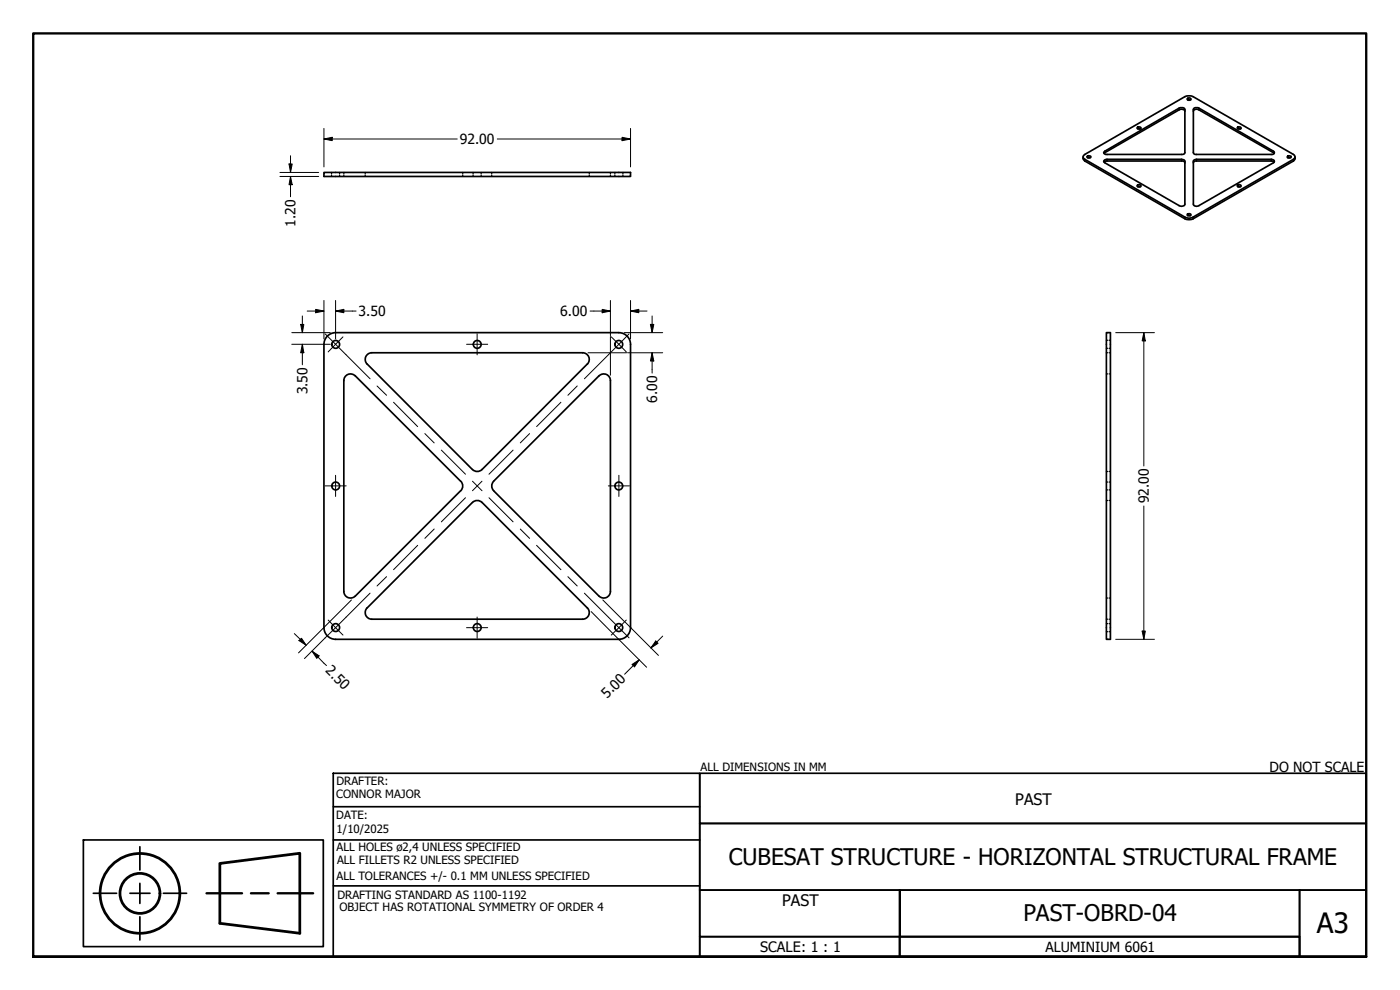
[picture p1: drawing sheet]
<svg xmlns="http://www.w3.org/2000/svg" width="420mm" height="297mm" viewBox="0 0 420 297" stroke-linecap="round" stroke-linejoin="round" font-family="sans-serif">
<!-- layer: Visible (ANSI) -->
<g fill="none" stroke="#000" stroke-width=".51">
<path d="M341.4 38.7h.9M341.4 38.1h.7l.4 .3a.7 .7 0 0 1-1.3-.1zM355.6 33.4a1.18 1.18 0 0 0-1.7-.5l-22.6 13.1M356.4 30h.9M356.4 29.5a.66 .66 0 0 1 1 .2l-.6 .4-.5-.3zM358.1 33.4a1.09 1.09 0 0 1 1.7-.5l22.6 13.1M358.2 32.6l.5-.3 1.1 .1 22.4 13a.46 .46 0 0 1 .3 .4 .46 .46 0 0 1-.3 .4l-23.1 .1a.73 .73 0 0 1-1-.5zM371.3 38.3l.8-.2 .4 .3a.7 .7 0 0 1-1.2-.1zM371.5 38.7h.8M97.2 51.7h92v1.2h-92zM325.1 47.1v.7l.5 .5 30 17.3 1 .3 1.5-.3 30.1-17.3 .4-.5 .1-.7M325.2 46.6l30.4-17.6 1-.2 1.5 .2 30.1 17.3a.81 .81 0 0 1 .4 .8 .81 .81 0 0 1-.4 .7l-30.1 17.3a2.46 2.46 0 0 1-2.5 0l-30-17.3a.73 .73 0 0 1-.4-1.2z"/>
<path d="M326.2 47l.5-.3 .6 .1v.4l-.2 .2a.58 .58 0 0 1-.9-.4zM326.4 47.3h.8M331.3 48.2l.9-.4h22.4a.87 .87 0 0 1 1 .6v12.9a1.18 1.18 0 0 1-1.7 .4l-22.4-12.9-.3-.4zM331.3 48.6l.6-.3h22.7a.75 .75 0 0 1 1 .6M331.3 45.6l22.6-13.2 .7-.1a.75 .75 0 0 1 1 .6v12.9a.75 .75 0 0 1-1 .5h-22.4a.84 .84 0 0 1-1-.5zM341.4 56h.9M341.4 55.5h.9l.1 .4-.3 .2a.58 .58 0 0 1-.9-.4zM358.4 48l.7-.2h22.4l.7 .2a.46 .46 0 0 1 .3 .4 .46 .46 0 0 1-.3 .4l-22.4 12.9-.7 .2a.81 .81 0 0 1-1-.6v-12.9zM371.3 55.7l.8-.3 .4 .3-.3 .4a.58 .58 0 0 1-.9-.4zM371.5 56h.8M382.4 48.6l-.6-.3h-22.7a.73 .73 0 0 0-1 .6M386.3 47l.5-.3 .7 .3-.7 .4-.5-.2z"/>
<path d="M386.5 47.3h.8M356.4 64.7h.9M356.4 64.2l.7-.1 .3 .3a.62 .62 0 0 1-.5 .4 .62 .62 0 0 1-.6-.4zM100.7 99.8h85M100.7 99.8a3.5 3.5 0 0 0-3.5 3.5v85a3.5 3.5 0 0 0 3.5 3.5M185.7 99.8a3.5 3.5 0 0 1 3.5 3.5v85a3.5 3.5 0 0 1-3.5 3.5M332 99.8h1.2v92h-1.2zM174.8 105.8a2 2 0 0 1 1.9 1.3 2 2 0 0 1-.4 2.2l-31.6 31.6a2.04 2.04 0 0 1-2.9 0l-31.6-31.7M174.9 105.8h-63.3a2 2 0 0 0-1.8 1.3 2 2 0 0 0 .4 2.2M138.2 144.4l-31.6-31.6a2 2 0 0 0-2.2-.5 2 2 0 0 0-1.2 1.9v63.3a2 2 0 0 0 1.2 1.8 2 2 0 0 0 2.2-.4l31.6-31.7M138.3 144.4a2 2 0 0 1 0 2.8M148.1 144.4l31.7-31.6a2 2 0 0 1 2.1-.5 2 2 0 0 1 1.3 1.9v63.2a2 2 0 0 1-1.2 1.9 2 2 0 0 1-2.2-.4l-31.7-31.7a2.04 2.04 0 0 1 .1-2.8"/>
<path d="M100.7 191.8h85M110.2 182.4l31.6-31.7a2.04 2.04 0 0 1 2.9 0l31.6 31.7a2 2 0 0 1 .4 2.2 2 2 0 0 1-1.9 1.2M110.2 182.4a2 2 0 0 0-.4 2.2 2 2 0 0 0 1.8 1.2h63.3"/>
<circle cx="100.7" cy="103.3" r="1.17"/>
<circle cx="143.2" cy="103.3" r="1.17"/>
<circle cx="185.7" cy="103.3" r="1.17"/>
<circle cx="100.7" cy="145.8" r="1.17"/>
<circle cx="185.7" cy="145.8" r="1.17"/>
<circle cx="100.7" cy="188.3" r="1.17"/>
<circle cx="143.2" cy="188.3" r="1.17"/>
<circle cx="185.7" cy="188.3" r="1.17"/>
</g>
<!-- layer: Hidden (ANSI) -->
<g fill="none" stroke="#000" stroke-width=".38">
<path d="M99.5 51.7v.4M99.5 52.5v.4M101.9 51.7v.4M101.9 52.5v.4M103.2 51.7v.4M103.2 52.5v.4M109.6 51.7v.4M109.6 52.5v.4M138.9 51.7v.4M138.9 52.5v.4M142 51.7v.4M142 52.5v.4"/>
<path d="M144.4 51.7v.4M144.4 52.5v.4M147.6 51.7v.4M147.6 52.5v.4M176.8 51.7v.4M176.8 52.5v.4M183.2 51.7v.4M183.2 52.5v.4M184.5 51.7v.4M184.5 52.5v.4M186.9 51.7v.4M186.9 52.5v.4"/>
<path d="M332 105.8h.4M332 112.2h.4M332 104.5h.4M332 102.1h.4M332.9 105.8h.3M332.9 112.2h.3M332.9 104.5h.3M332.9 102.1h.3M332 150.2h.4M332 141.5h.4M332 147h.4M332 144.6h.4"/>
<path d="M332.9 150.2h.3M332.9 141.5h.3M332.9 147h.3M332.9 144.6h.3M332 179.4h.4M332.9 179.4h.3M332 185.8h.4M332 189.5h.4M332 187.1h.4M332.9 185.8h.3M332.9 189.5h.3M332.9 187.1h.3"/>
</g>
<!-- layer: Visible Narrow (ANSI) -->
<path d="M353.9 32.4v.5M359.8 32.4v.5M325.6 47.8v.5M331.5 45.4v.4M332.2 47.8v.5M354.6 47.8v.5M359.1 47.8v.5M381.5 47.8v.5M382.2 45.4v.4M388.2 47.8v.5M355.6 65.1v.5M358.1 65.1v.5" fill="none" stroke="#000" stroke-width=".38"/>
<!-- layer: Border (ANSI) -->
<path d="M10 287.1v-277.1h400v277.1h-400h400" fill="none" stroke="#000" stroke-width=".7"/>
<!-- layer: Title (ANSI) -->
<g fill="none" stroke="#000" stroke-width=".51">
<path d="M100 232h110v55.1h-110zM210 232h200v15.1h-200zM25 252h72v32h-72zM42 254v7M100 252h110M100 242h110M210 247.1h200v20h-200zM28 268h7M42 265v3h-3M42 275.1v7M45 268h-3v3.1M49 268h7"/>
<path d="M100 265.8h110M210 267.1v13.9h60v-13.9h120v13.9h-120v-13.9zM390 267.1h20v20h-20zM210 281h60v6.1h-60zM270 281h120v6.1h-120z"/>
</g>
<path d="M62 268h10.6M75.3 268h5.3M83.3 268h10.7" fill="none" stroke="#000" stroke-width=".7"/>
<g fill="none" stroke="#000" stroke-width=".83">
<path d="M66 259.1l24-3.1v24l-24-3z"/>
<circle cx="42" cy="268.1" r="12"/>
<circle cx="42" cy="268.1" r="6"/>
</g>
<!-- layer: Center Mark (ANSI) -->
<path d="M102.9 101.1l-4.4 4.5M140 103.3h6.4M143.2 100.1v6.4M183.5 101.1l4.5 4.5M97.5 145.8h6.4M100.7 142.6v6.4M182.6 145.8h6.3M185.7 142.6v6.4M98.5 186l4.4 4.5M140 188.3h6.4M143.2 185.2v6.3M188 186l-4.5 4.5" fill="none" stroke="#000" stroke-width=".3"/>
<!-- layer: Dimension (ANSI) -->
<g fill="none" stroke="#000" stroke-width=".3">
<path d="M97.2 38.5v11.6M189.2 38.5v11.6M84 52.9h11.6M84 51.7h11.6M86.7 49.2h1l-.5 2.5zM87.2 52.9l.5 2.5h-1zM87.2 46.7v5M87.2 52.9v6.1M97.2 41.7l2.5-.5v1zM97.2 41.7h40M149.2 41.7h40M186.7 41.2l2.5 .5-2.5 .5z"/>
<path d="M87.6 99.8h11.5M90.2 97.3h1l-.5 2.5zM90.7 94.8v5M92.2 93.3h5M94.7 92.8l2.5 .5-2.5 .5zM97.2 90.2v11.5M100.7 93.3l2.5-.5v1zM100.7 93.3h6.2M100.7 90.2v11.5M177.1 93.3h6.1M180.7 92.8l2.5 .5-2.5 .5zM183.2 90.2v10.5"/>
<path d="M187.3 99.8h11.6M189.2 93.3l2.5-.5v1zM189.2 93.3h5M189.2 90.2v11.5M195.2 97.3h1l-.5 2.5zM195.7 94.8v5M334.8 99.8h11.7M343.3 99.8l.4 2.5h-.9zM343.3 99.8v40M87.6 103.3h11.5M90.7 103.3l.5 2.5h-1zM90.7 103.3v6.2"/>
<path d="M176.5 105.8h6.6M183.2 101v4.6M183.2 106v6.6M183.3 105.8h4.8M188.3 105.8h10.6M195.7 105.8l.5 2.5h-1zM195.7 105.8v6.1M343.3 151.8v40M88.3 190.1l3.6 3.5M89.7 192.2l.8-.7 1.4 2.1zM93.7 195.4l2.1 1.4-.7 .7zM93.7 195.4l4.3 4.3"/>
<path d="M97.6 191.4l-6.2 6.2M98.9 186.6l-9.3 9.3M105.5 180l-6.5 6.5M177.4 183.5l6.5 6.5M180.9 180l6.5 6.5M184 190.2l10.1 10M187.6 186.6l10 10M189.7 199.4l2.1-1.4-1.4 2.1zM191.8 198l-4.3 4.3M196.8 192.3l.7 .7-2.2 1.4zM198.9 190.9l-3.6 3.5M334.8 191.8h11.7"/>
<path d="M342.8 189.3h.9l-.4 2.5z"/>
</g>
<g fill="#000">
<path d="M86.7 49.2h1l-.5 2.5zM87.2 52.9l.5 2.5h-1zM97.2 41.7l2.5-.5v1zM186.7 41.2l2.5 .5-2.5 .5zM90.2 97.3h1l-.5 2.5zM94.7 92.8l2.5 .5-2.5 .5zM100.7 93.3l2.5-.5v1zM180.7 92.8l2.5 .5-2.5 .5zM189.2 93.3l2.5-.5v1zM195.2 97.3h1l-.5 2.5zM90.7 103.3l.5 2.5h-1zM195.7 105.8l.5 2.5h-1z"/>
<path d="M343.3 99.8l.4 2.5h-.9zM89.7 192.2l.8-.7 1.4 2.1zM93.7 195.4l2.1 1.4-.7 .7zM196.8 192.3l.7 .7-2.2 1.4zM342.8 189.3h.9l-.4 2.5zM189.7 199.4l2.1-1.4-1.4 2.1z"/>
</g>
<!-- layer: Centerline (ANSI) -->
<g fill="none" stroke="#000" stroke-width=".3">
<path d="M97.6 100.2l13.5 13.5M113.2 115.8l2.8 2.8M173.2 115.8l-2.8 2.8M188.8 100.2l-13.4 13.5M118.1 120.7l7.2 7.3M127.5 130.1l2.8 2.8M132.5 135.1l7.2 7.2M154 135.1l-7.3 7.2M158.9 130.1l-2.8 2.8M168.3 120.7l-7.3 7.3M130.3 158.7l-2.8 2.8M139.7 149.3l-7.2 7.3"/>
<path d="M141.8 144.4l2.9 2.8M144.7 144.4l-2.9 2.8M146.7 149.3l7.3 7.3M156.1 158.7l2.8 2.8M111.1 178l-13.5 13.4M116 173l-2.8 2.8M125.3 163.6l-7.2 7.3M161 163.6l7.3 7.3M170.4 173l2.8 2.8M175.4 178l13.4 13.4"/>
</g>
<text font-size="8.4" x="395.2" y="280.1">A3</text>
<g font-size="6.9">
<text x="218.7" y="259.6">CUBESAT STRUCTURE - HORIZONTAL STRUCTURAL FRAME</text>
<text x="307.1" y="276.5">PAST-OBRD-04</text>
</g>
<g font-size="4.8">
<text x="304.7" y="241.5">PAST</text>
<text x="234.8" y="271.7">PAST</text>
</g>
<text font-size="4.3" x="228.1" y="285.7">SCALE: 1 : 1</text>
<g font-size="4.2">
<text x="138" y="43.2">92.00</text>
<text x="88.7" y="68" transform="rotate(-90 88.7 68)">1.20</text>
<text x="107.6" y="94.9">3.50</text>
<text x="168.1" y="94.9">6.00</text>
<text x="92.3" y="118.3" transform="rotate(-90 92.3 118.3)">3.50</text>
<text x="197.2" y="120.9" transform="rotate(-90 197.2 120.9)">6.00</text>
<text x="344.8" y="151.1" transform="rotate(-90 344.8 151.1)">92.00</text>
<text x="97.5" y="201.3" transform="rotate(45 97.5 201.3)">2.50</text>
<text x="182.2" y="209.7" transform="rotate(-45 182.2 209.7)">5.00</text>
<text x="381" y="231.5">DO NOT SCALE</text>
<text x="313.8" y="285.6">ALUMINIUM 6061</text>
</g>
<g font-size="3.4">
<text x="210.2" y="231.2">ALL DIMENSIONS IN MM</text>
<text x="100.9" y="239.5">CONNOR MAJOR</text>
<text x="101" y="235.4">DRAFTER:</text>
<text x="100.9" y="245.6">DATE:</text>
<text x="101" y="250">1/10/2025</text>
<text x="101" y="255.4">ALL HOLES ø2,4 UNLESS SPECIFIED</text>
<text x="101" y="264">ALL TOLERANCES +/- 0.1 MM UNLESS SPECIFIED</text>
<text x="101.2" y="259.4">ALL FILLETS R2 UNLESS SPECIFIED</text>
<text x="101.3" y="269.6">DRAFTING STANDARD AS 1100-1192</text>
<text x="101.9" y="273.4">OBJECT HAS ROTATIONAL SYMMETRY OF ORDER 4</text>
</g>
</svg>
